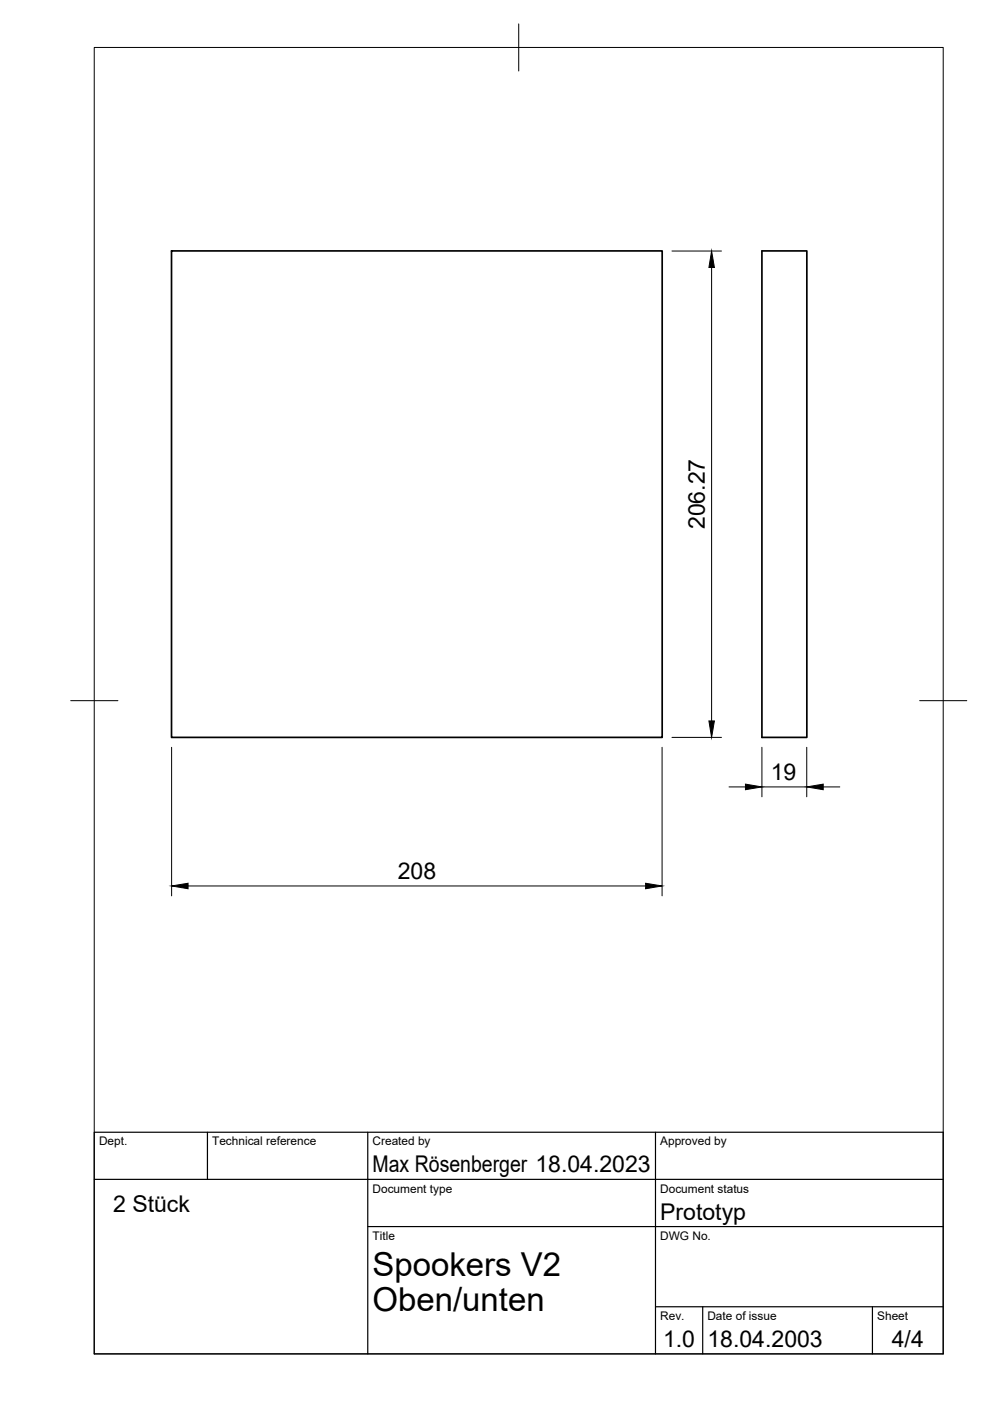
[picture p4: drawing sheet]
<svg xmlns="http://www.w3.org/2000/svg" width="210mm" height="297mm" viewBox="0 0 210 297" stroke-linecap="round" stroke-linejoin="round" font-family="sans-serif">
<!-- layer: Visible -->
<path d="M36.4 53.2h104v103.1h-104zM161.5 53.2h9.6v103.1h-9.6z" fill="none" stroke="#000" stroke-width=".36"/>
<!-- layer: BORDER -->
<path d="M20 10.1h180v276.9h-180zM110 5.1v10M15 148.6h10M195 148.6h10" fill="none" stroke="#000" stroke-width=".21"/>
<!-- layer: TITLEBLOCK -->
<path d="M20 240.1h180v46.9h-180zM20 250h180M44 240.1v9.9M78 240.1v46.9M139 240.1v46.9M78 260.1h122M139 277.1h61M149 277.1v9.9M185 277.1v9.9" fill="none" stroke="#000" stroke-width=".25"/>
<!-- layer: FD_Dimensions -->
<path d="M142.5 53.2h10.5M150.9 56.7v96.2M36.4 158.4v31.5M140.4 158.4v31.5M142.5 156.3h10.5M161.5 158.4v10.5M171 158.4v10.5M154.6 166.8h3.5M161.5 166.8h9.5M174.5 166.8h3.6M39.9 187.8h97" fill="none" stroke="#000" stroke-width=".21"/>
<path d="M150.9 53.2l.6 3.5h-1.2zM150.3 152.9h1.2l-.6 3.4zM158.1 166.3l3.4 .5-3.4 .6zM171 166.8l3.5-.5v1.1zM36.4 187.8l3.5-.5v1.1zM136.9 187.3l3.5 .5-3.5 .6z" fill="#000" stroke="#000" stroke-width=".21"/>
<g font-size="7">
<text x="79" y="270.6">Spookers V2</text>
<text x="79" y="278.1">Oben/unten</text>
</g>
<g font-size="4.9">
<text x="149.4" y="112.2" transform="rotate(-90 149.4 112.2)">206.27</text>
<text x="163.4" y="165.4">19</text>
<text x="84.3" y="186.4">208</text>
<text x="79" y="248.5">Max Rösenberger 18.04.2023</text>
<text x="24" y="257.1">2 Stück</text>
<text x="140" y="258.6">Prototyp</text>
<text x="140.6" y="285.7">1.0</text>
<text x="150" y="285.5">18.04.2003</text>
<text x="189.1" y="285.7">4/4</text>
</g>
<g font-size="2.5">
<text x="21" y="242.9">Dept.</text>
<text x="45" y="242.9">Technical reference</text>
<text x="79" y="242.9">Created by</text>
<text x="140" y="242.9">Approved by</text>
<text x="79" y="252.8">Document type</text>
<text x="140" y="252.8">Document status</text>
<text x="79" y="262.9">Title</text>
<text x="140" y="262.9">DWG No.</text>
<text x="140" y="279.9">Rev.</text>
<text x="150" y="279.9">Date of issue</text>
<text x="186" y="279.9">Sheet</text>
</g>
</svg>
